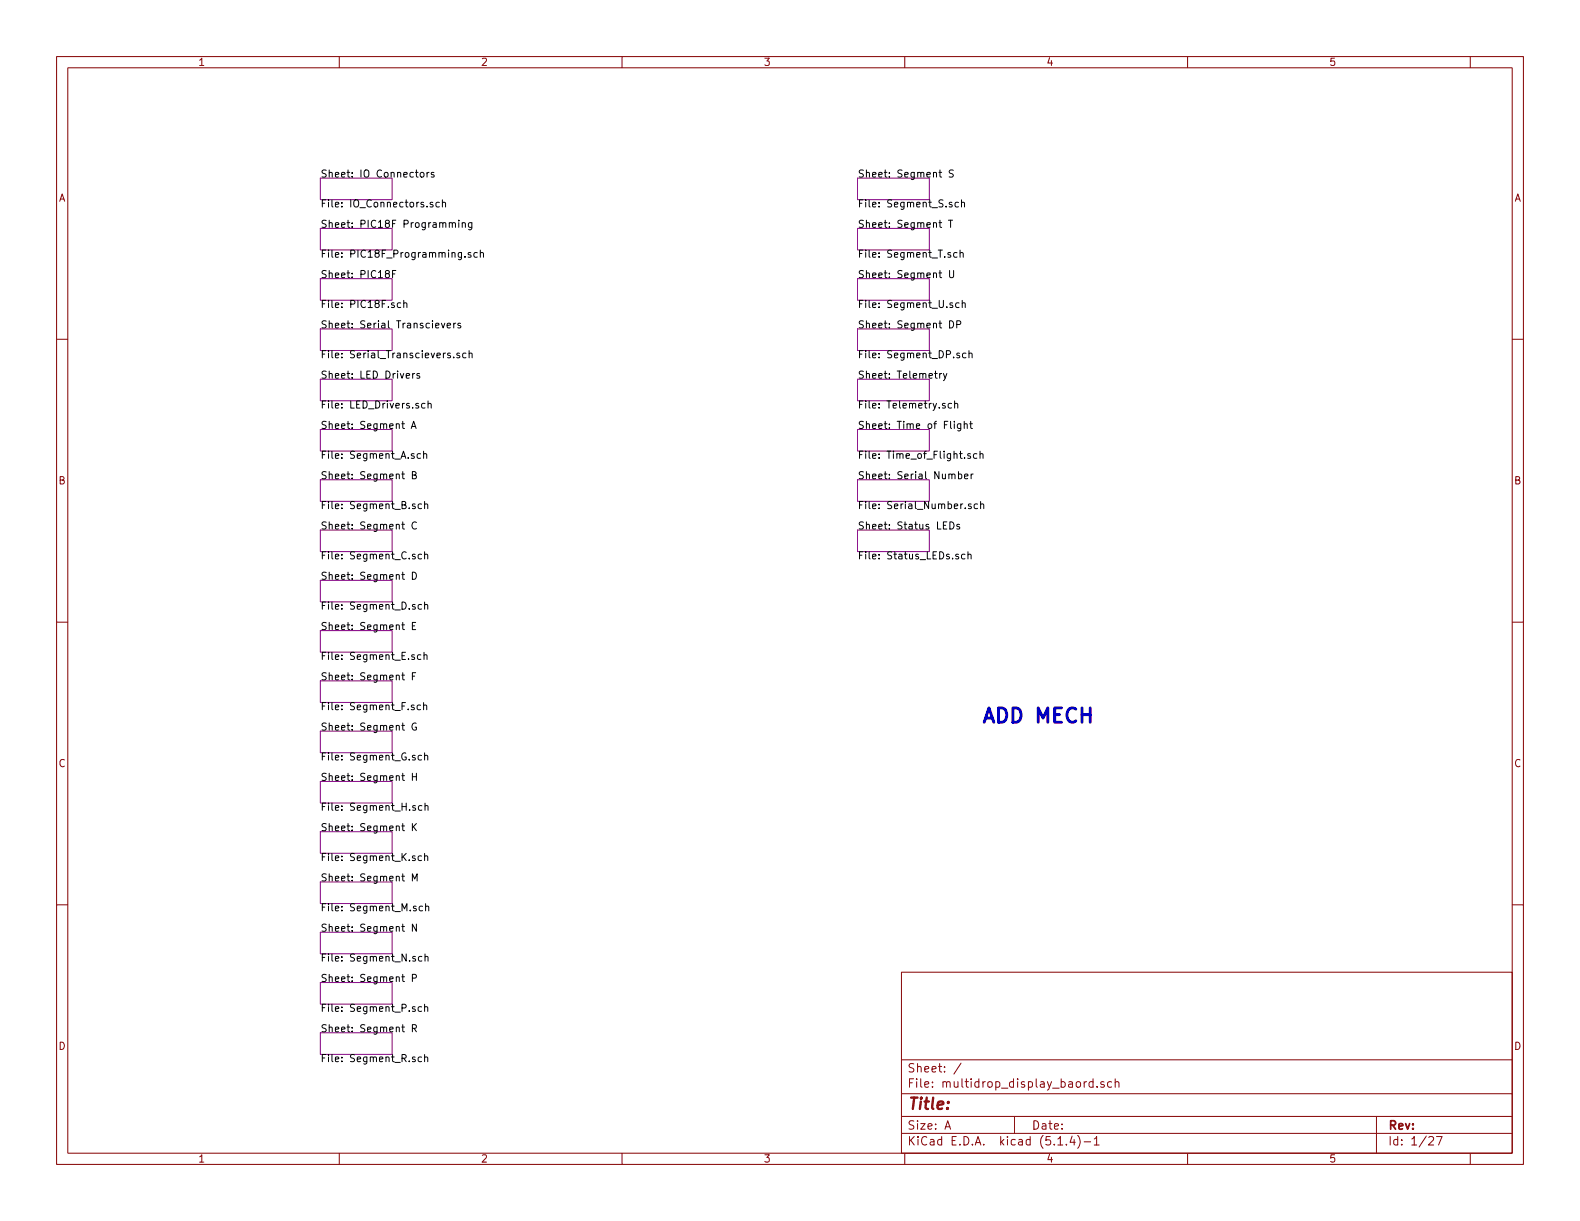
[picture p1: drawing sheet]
<svg xmlns="http://www.w3.org/2000/svg" width="279mm" height="216mm" viewBox="0 0 279 216" stroke-linecap="round" stroke-linejoin="round" font-family="sans-serif">
<g fill="none" stroke="#840000" stroke-width=".18">
<path d="M10 10h259.4v195.9h-259.4zM12 12h255.4v191.9h-255.4zM60 10v2M110 10v2M160 10v2M210 10v2M260 10v2M10 60h2M267.4 60h2M10 110h2M267.4 110h2M10 160h2"/>
<path d="M267.4 160h2M159.4 171.9h108v32h-108zM159.4 197.4h108M159.4 193.4h108M159.4 187.4h108M167.1 199.7l.5-1.5 .5 1.5M167.2 199.2h.8M170 188l-1.3 1.9M179.4 197.4v3M192.2 191.3l-.5 .2M193.3 191.3h-.4l-.3 .2 .1 .7h.6M193.3 190.8v1.5"/>
<path d="M194 192.1v.2M195.2 191.3a.37 .37 0 0 0-.6 .2l.1 .2 .5 .1 .1 .2-.2 .3-.5-.1M196.6 191.3h-.5l-.2 .2v.6l.2 .2 .5-.1M197.2 191.4l.1-.1a.37 .37 0 0 1 .6 .2v.8M197.2 190.8v1.5M243.4 197.4v6.5M60 203.9v2M110 203.9v2M159.4 200.4h108M160 203.9v2M187.1 202.5h.8M188.6 202.3v.2"/>
<path d="M189.6 200.9l-.4 1.1h.9M189.9 201.5v1M190.6 200.8a1.71 1.71 0 0 1 0 2.2M191.7 201.9h1.2M193.5 201.4l.4-.4v1.5M193.5 202.5h.9M210 203.9v2M252.7 201.1l.2-.1h.3l.3 .4-.9 1.1h.9M254 201h1l-.6 1.5M260 203.9v2"/>
</g>
<g fill="none" stroke="#840084" stroke-width=".18">
<path d="M56.6 31.5h12.7v3.8h-12.7zM151.6 31.5h12.7v3.8h-12.7zM56.6 58.2h12.7v3.8h-12.7zM56.6 49.3h12.7v3.8h-12.7zM56.6 40.4h12.7v3.8h-12.7zM151.6 58.2h12.7v3.8h-12.7zM151.6 49.3h12.7v3.8h-12.7zM151.6 40.4h12.7v3.8h-12.7zM56.6 75.9h12.7v3.9h-12.7zM56.6 67.1h12.7v3.8h-12.7zM151.6 75.9h12.7v3.9h-12.7zM151.6 67.1h12.7v3.8h-12.7z"/>
<path d="M56.6 93.7h12.7v3.8h-12.7zM56.6 84.8h12.7v3.8h-12.7zM151.6 93.7h12.7v3.8h-12.7zM151.6 84.8h12.7v3.8h-12.7zM56.6 111.5h12.7v3.8h-12.7zM56.6 102.6h12.7v3.8h-12.7zM56.6 138.2h12.7v3.8h-12.7zM56.6 129.3h12.7v3.8h-12.7zM56.6 120.4h12.7v3.8h-12.7zM56.6 147.1h12.7v3.8h-12.7zM56.6 156h12.7v3.8h-12.7zM56.6 173.7h12.7v3.8h-12.7z"/>
<path d="M56.6 164.8h12.7v3.9h-12.7zM56.6 182.6h12.7v3.8h-12.7z"/>
</g>
<g fill="none" stroke="#000" stroke-width=".18">
<path d="M74.4 30.5h.3l.3 .2-.1 .6h-.4l-.2-.2zM75.5 30.5v.8M75.9 30.5l-.4 .2M76.5 35.8h-.2l-.3 .1 .1 .2 .4 .1v.4h-.5M76.7 30.5h-.3l-.1 .2v.1l.4 .2v.3h-.4M77.7 35.8h-.4l-.2 .2 .1 .6h.5M78.2 35.9l.2-.1h.3l.1 .8M78.2 35.3v1.3M79.5 39.5l.1-.1h.3l.1 .8M80 39.5l.2-.1h.3v.8M81.1 38.9v.2M81.1 39.4v.8"/>
<path d="M81.7 39.5l.2-.1h.3l.1 .8M81.7 39.4v.8M83.4 39.4v1l-.2 .2h-.3M83.4 39.4h-.3l-.3 .2 .2 .6h.4M166 39.4h.5M166.2 38.9v1.1l.3 .2M167.7 38.9h.8M168.1 38.9v1.3M168.6 30.1l-.5-.1-.2 .2-.1 .2 .2 .2 .5 .2 .1 .3-.3 .2h-.5M169.5 35.8h-.4l-.2 .2 .1 .6h.5M170 35.9l.2-.1h.3l.1 .8M170 35.3v1.3"/>
<path d="M68.4 48.4l-.2-.1v-.3l.4-.2 .2 .2v.3l-.6 .1-.1 .2v.3l.3 .2h.2l.3-.2-.1-.4-.2-.1M69.4 48.4h.4M70 47.8h-.6v1.3M70.9 53.6l-.4-.1-.2 .3 .1 .5h.5M71.4 53.7l.2-.2 .3 .1 .1 .8M71.4 53.1v1.3M78.1 57.2l.3 .8 .3-.8M79.1 57.6l.6-.1-.1-.3h-.3l-.2 .1v.6h.5M80.2 57.2v.8M80.6 57.2h-.3l-.1 .2M81.4 57.2h-.3l-.2 .1 .1 .2 .4 .1v.3h-.5M82.2 45.4v.1"/>
<path d="M83.3 44.7h-.3l-.2 .1v.2l.5 .1v.3h-.5M84.4 44.7h-.4l-.2 .2 .1 .5h.5M84.9 44.8l.2-.1h.3l.1 .8M84.9 44.2v1.3M167.9 56.7a.64 .64 0 0 1 .7 .7 .64 .64 0 0 1-.7 .6zM167.9 47.8v1.1l.2 .2h.3l.2-.2v-1.1M169.2 57.4l.6-.1v-.5l-.1-.1h-.5v1.3M169.2 44.7h-.3l-.3 .2 .2 .5h.4M169.6 53.6l-.4-.1-.2 .3 .1 .5h.5M169.8 44.8l.2-.1h.3v.8M169.8 44.2v1.3M170.2 53.7l.1-.2 .3 .1 .1 .8"/>
<path d="M170.2 53.1v1.3M71.8 66.4l.6-.1v-.2l-.4-.1-.2 .2 .1 .6h.5M72.7 75.8l.5-1.3 .4 1.3M72.8 75.4h.7M73 66v.9M73.3 66l-.3 .3M74.2 66.1l-.3-.1-.2 .2 .1 .2 .4 .1v.3h-.5M74.9 79.8v1.3M75.2 71.4l-.4-.1-.3 .3 .2 .5h.5M75.7 71.5l.2-.2 .3 .1 .1 .8M75.7 70.9v1.3M80.2 63.1v.2"/>
<path d="M81.3 62.5l-.4-.1-.1 .2v.2l.5 .1v.3h-.5M82.4 62.5l-.4-.1-.2 .3 .1 .5h.5M83 62.6l.1-.2 .3 .1 .1 .8M83 62v1.3M165.3 66h.4M165.4 65.6v1.1l.3 .2M166.2 66v.9M166.5 66l-.2 .1-.1 .2M166.8 66l.3 .9M167.1 71.4l-.3-.1-.2 .2 .1 .2 .4 .1v.3h-.5M167.4 66l-.4 1.2-.2 .1M168.3 71.4l-.4-.1-.2 .3 .1 .5h.5"/>
<path d="M168.8 74.5v.1M168.8 74.9v.9M168.8 71.5l.2-.2 .3 .1 .1 .8M168.8 70.9v1.3M169.9 74.9l-.1 1.2-.1 .1-.3-.1M169.9 75l-.4-.1-.2 .3 .1 .5h.5M170.5 75.1l.2-.2 .3 .1v.8M170.5 74.5v1.3M170.8 62.5l-.3-.1-.3 .3 .1 .5h.5M171.3 62.6l.2-.2 .3 .1 .1 .8M171.3 62v1.3M171.5 74.9h.5"/>
<path d="M171.7 74.5v1.1l.3 .2M173.3 79.8v1.3M72.9 84l.6-.1 .1-.2-.1-.2-.6-.1v1.3h.5l.2-.2v-.3l-.3-.2M73.6 92.4a.6 .6 0 0 0-.8 .4 .6 .6 0 0 0 .6 .7l.2-.1M74.4 80.3l-.4-.1-.2 .2 .1 .6h.5M74.5 98h-.3l-.3 .2 .2 .6h.4M74.5 89.2l-.3-.1-.3 .2 .2 .6h.4M74.9 80.3l.2-.1 .3 .1 .1 .8M75.1 98.1l.2-.1h.3v.8M75.1 89.2l.2-.1 .3 .1v.7M75.1 88.7v1.2M75.1 97.6v1.2"/>
<path d="M168 92.3a.64 .64 0 0 1 .7 .6 .64 .64 0 0 1-.7 .6zM169.5 98h-.3l-.2 .2 .1 .1 .4 .2v.3h-.5M169.5 83.9l.3-.1 .3 .2-.1 .6h-.5M169.5 83.4v1.3M169.7 92.8l-.3-.1-.2 .2v.2l.5 .1v.3h-.5M170.6 84.2l.6-.1-.1-.2-.3-.1-.2 .2v.6h.5M170.6 98h-.3l-.3 .2 .2 .6h.4M171.2 98.1l.1-.1h.4v.8M171.2 97.6v1.2M171.6 80.3l-.3-.1-.2 .2 .1 .2 .4 .1v.3h-.5M171.7 89.2l-.3-.1-.2 .2 .1 .2 .4 .1v.3h-.5M171.7 83.8v.9"/>
<path d="M172.1 83.8l-.3 .1-.1 .1M172.7 80.3l-.3-.1-.3 .2 .2 .6h.4M172.9 89.2l-.4-.1-.2 .2 .1 .6h.5M173.3 80.3l.2-.1 .3 .1v.8M173.4 89.2l.2-.1 .3 .1 .1 .7M173.4 88.7v1.2M71 119.4h.5M71 110.5h.5M71.2 118.9v1.1l.3 .2M71.2 110.1v1.1l.3 .1M72.9 101.2a.64 .64 0 0 1 .7 .6 .64 .64 0 0 1-.7 .6zM72.9 119.6h.4"/>
<path d="M72.9 110.7h.4M73.5 118.9h-.6v1.3M73.5 110.1h-.6v1.2h.6M74.4 115.8h-.3l-.3 .2 .1 .6h.5M74.5 106.9h-.3l-.3 .2 .2 .6h.4M75 115.9l.2-.1h.3v.8M75 115.3v1.3M75.1 107l.2-.1h.3v.8M75.1 106.5v1.2M72.9 136.7v1.3M72.9 137.3h.7M73.6 127.9a.59 .59 0 0 0-.8 .6 .59 .59 0 0 0 .8 .6v-.5h-.2"/>
<path d="M73.6 136.7v1.3M74.4 124.7h-.4l-.2 .2 .1 .6h.5M74.5 133.6h-.3l-.3 .2 .2 .5h.4M74.9 124.8l.2-.1h.3l.1 .8M74.9 124.2v1.3M75.1 133.7l.2-.1h.3v.8M75.1 133.1v1.3M72.9 155.8v-1.3l.4 .9 .5-.9v1.3M72.9 145.6v1.3M73.1 146.2l.5 .7M73.6 145.6l-.7 .8M74.5 151.4l-.3-.1-.3 .3 .2 .5h.4"/>
<path d="M74.6 142.5l-.4-.1-.2 .3 .1 .5h.5M75.1 151.5l.2-.2 .3 .1v.8M75.1 150.9v1.3M75.2 142.6l.1-.2 .3 .1 .1 .8M75.2 142v1.3M75.3 159.8v1.3M72.9 172.9l.7-.1v-.4l-.2-.1h-.5v1.3M73.6 163.4v1.3l-.7-1.3v1.3M74.5 178.1l-.3-.1-.3 .2 .2 .6h.4M74.6 169.2l-.4-.1-.2 .2 .1 .6h.5M74.7 160.3l-.3-.1-.3 .3 .1 .5h.5M75.1 178.1l.2-.1 .3 .1v.7"/>
<path d="M75.1 177.6v1.2M75.2 169.2l.1-.1 .3 .1 .1 .8M75.2 168.7v1.3M75.3 160.4l.2-.2 .3 .1v.8M72.9 181.8l.7-.1v-.4l-.2-.1h-.5v1.2M73.2 181.8l.4 .6M74.5 186.9h-.3l-.3 .2 .2 .6h.4M75.1 187l.2-.1h.3v.8M75.1 186.5v1.2"/>
</g>
<text font-size="3.5" fill="#0000c2" x="173.5" y="127.8">ADD MECH</text>
<text font-size="2.8" fill="#840000" x="160.4" y="196.2">Title:</text>
<g font-size="2.1" fill="#840000">
<text x="160.4" y="189.6">Sheet: /</text>
<text x="160.4" y="192.3">File: multidrop_display_baord.sch</text>
<text x="160.4" y="202.5">KiCad E.D.A. kicad (5.1.4)-1</text>
<text x="160.4" y="199.7">Size: A</text>
<text x="182.4" y="199.7">Date:</text>
<text x="245.4" y="199.7">Rev:</text>
<text x="245.4" y="202.5">Id: 1/27</text>
</g>
<g font-size="1.8" fill="#840000">
<text x="35" y="11.6">1</text>
<text x="85" y="11.6">2</text>
<text x="135" y="11.6">3</text>
<text x="185" y="11.6">4</text>
<text x="235" y="11.6">5</text>
<text x="10.4" y="35.6">A</text>
<text x="267.8" y="35.6">A</text>
<text x="10.4" y="85.6">B</text>
<text x="267.8" y="85.6">B</text>
<text x="10.4" y="135.6">C</text>
<text x="267.8" y="135.6">C</text>
<text x="10.4" y="185.6">D</text>
<text x="267.8" y="185.6">D</text>
<text x="35" y="205.5">1</text>
<text x="85" y="205.5">2</text>
<text x="135" y="205.5">3</text>
<text x="185" y="205.5">4</text>
<text x="235" y="205.5">5</text>
</g>
<g font-size="1.8">
<text x="56.6" y="31.4">Sheet: IO Connectors</text>
<text x="151.6" y="31.4">Sheet: Segment S</text>
<text x="56.6" y="36.7">File: IO_Connectors.sch</text>
<text x="56.6" y="40.3">Sheet: PIC18F Programming</text>
<text x="151.6" y="40.3">Sheet: Segment T</text>
<text x="151.6" y="36.7">File: Segment_S.sch</text>
<text x="56.6" y="45.6">File: PIC18F_Programming.sch</text>
<text x="151.6" y="45.6">File: Segment_T.sch</text>
<text x="56.6" y="49.2">Sheet: PIC18F</text>
<text x="151.6" y="49.2">Sheet: Segment U</text>
<text x="56.6" y="58.1">Sheet: Serial Transcievers</text>
<text x="56.6" y="54.5">File: PIC18F.sch</text>
<text x="151.6" y="58.1">Sheet: Segment DP</text>
<text x="151.6" y="54.5">File: Segment_U.sch</text>
<text x="56.6" y="63.3">File: Serial_Transcievers.sch</text>
<text x="151.6" y="63.3">File: Segment_DP.sch</text>
<text x="56.6" y="67">Sheet: LED Drivers</text>
<text x="151.6" y="67">Sheet: Telemetry</text>
<text x="56.6" y="75.8">Sheet: Segment A</text>
<text x="56.6" y="72.2">File: LED_Drivers.sch</text>
<text x="151.6" y="75.8">Sheet: Time of Flight</text>
<text x="151.6" y="72.2">File: Telemetry.sch</text>
<text x="56.6" y="81.1">File: Segment_A.sch</text>
<text x="151.6" y="81.1">File: Time_of_Flight.sch</text>
<text x="56.6" y="84.7">Sheet: Segment B</text>
<text x="151.6" y="84.7">Sheet: Serial Number</text>
<text x="56.6" y="93.6">Sheet: Segment C</text>
<text x="56.6" y="90">File: Segment_B.sch</text>
<text x="151.6" y="93.6">Sheet: Status LEDs</text>
<text x="151.6" y="90">File: Serial_Number.sch</text>
<text x="56.6" y="98.9">File: Segment_C.sch</text>
<text x="151.6" y="98.9">File: Status_LEDs.sch</text>
<text x="56.6" y="102.5">Sheet: Segment D</text>
<text x="56.6" y="107.8">File: Segment_D.sch</text>
<text x="56.6" y="111.4">Sheet: Segment E</text>
<text x="56.6" y="116.7">File: Segment_E.sch</text>
<text x="56.6" y="120.3">Sheet: Segment F</text>
<text x="56.6" y="125.6">File: Segment_F.sch</text>
<text x="56.6" y="129.2">Sheet: Segment G</text>
<text x="56.6" y="134.5">File: Segment_G.sch</text>
<text x="56.6" y="138.1">Sheet: Segment H</text>
<text x="56.6" y="143.4">File: Segment_H.sch</text>
<text x="56.6" y="147">Sheet: Segment K</text>
<text x="56.6" y="152.2">File: Segment_K.sch</text>
<text x="56.6" y="155.9">Sheet: Segment M</text>
<text x="56.6" y="161.1">File: Segment_M.sch</text>
<text x="56.6" y="164.7">Sheet: Segment N</text>
<text x="56.6" y="173.6">Sheet: Segment P</text>
<text x="56.6" y="170">File: Segment_N.sch</text>
<text x="56.6" y="178.9">File: Segment_P.sch</text>
<text x="56.6" y="182.5">Sheet: Segment R</text>
<text x="56.6" y="187.8">File: Segment_R.sch</text>
</g>
</svg>
